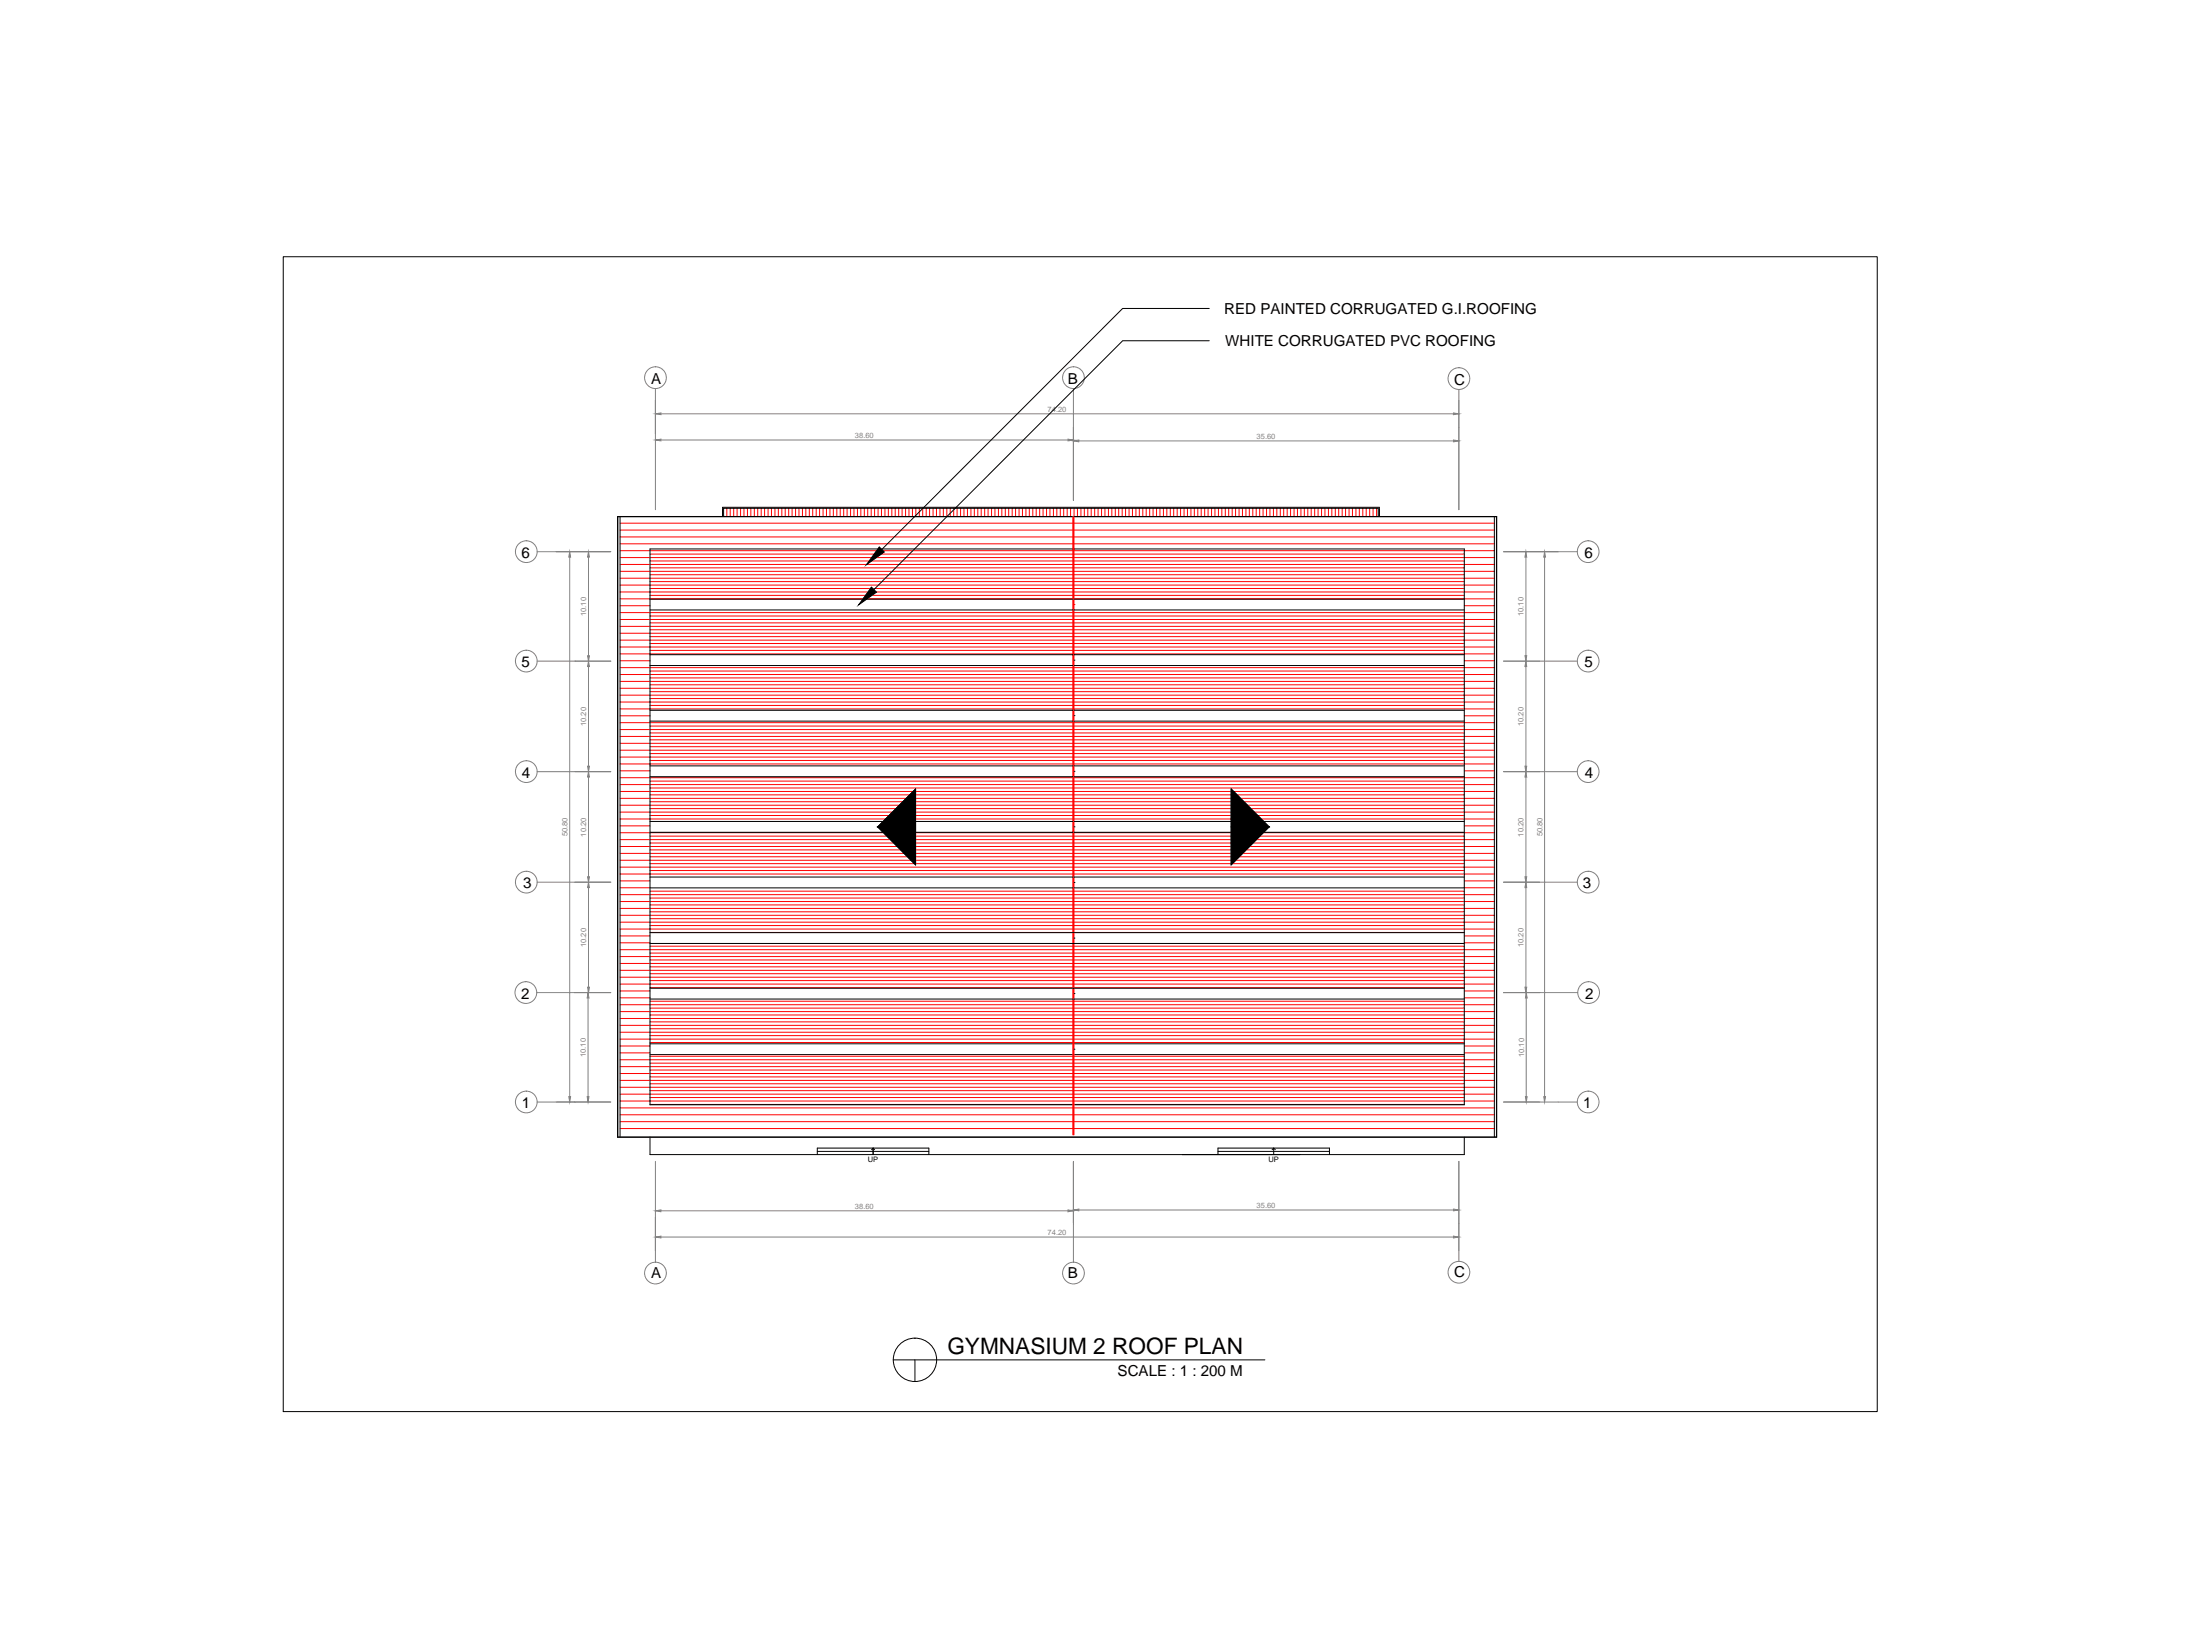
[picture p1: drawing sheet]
<svg xmlns="http://www.w3.org/2000/svg" width="1016mm" height="762mm" viewBox="0 0 1016 762" stroke-linecap="round" stroke-linejoin="round" font-family="sans-serif">
<!-- layer: draft -->
<g fill="none" stroke="#000" stroke-width=".46">
<path d="M285 238h406v287h-406zM286 239v286M334 234h303M334 235v3M334 235h302M637 235v3M690 239v286M300 253h376v257h-376zM300 277h195M496 277h180M300 282h195M496 282h180"/>
<path d="M300 307h195M300 302h195M496 307h180M496 302h180M300 333h195M300 328h195M496 333h180M496 328h180M300 358h195M300 353h195M496 358h180M496 353h180"/>
<path d="M300 379h195M496 379h180M300 384h195M496 384h180M300 410h195M300 405h195M496 410h180M496 405h180M300 435h376M300 430h376M300 456h376M300 461h376"/>
<path d="M300 487h376M300 482h376M285 525v-286h406v286M300 525v8h376v-8M377 533v-3h52v3M377 531h52M403 531v-1v3v-3l1 1M562 533v-3h52v3M562 531h52M588 531v-1v3M588 530l1 1"/>
</g>
<!-- layer: WALL -->
<g fill="none" stroke="#f00" stroke-width=".46">
<path d="M336 235v3M337 235v3M339 235v3M340 235v3M342 235v3M344 235v3M345 235v3M347 235v3M348 235v3M350 235v3M352 235v3M353 235v3"/>
<path d="M355 235v3M356 235v3M358 235v3M359 235v3M361 235v3M363 235v3M364 235v3M366 235v3M367 235v3M369 235v3M371 235v3M372 235v3"/>
<path d="M374 235v3M375 235v3M377 235v3M379 235v3M380 235v3M382 235v3M383 235v3M385 235v3M386 235v3M388 235v3M390 235v3M391 235v3"/>
<path d="M393 235v3M394 235v3M396 235v3M398 235v3M399 235v3M401 235v3M402 235v3M404 235v3M406 235v3M407 235v3M409 235v3M410 235v3"/>
<path d="M412 235v3M413 235v3M415 235v3M417 235v3M418 235v3M420 235v3M421 235v3M423 235v3M425 235v3M426 235v3M428 235v3M429 235v3"/>
<path d="M431 235v3M432 235v3M434 235v3M436 235v3M437 235v3M439 235v3M440 235v3M442 235v3M444 235v3M445 235v3M447 235v3M448 235v3"/>
<path d="M450 235v3M452 235v3M453 235v3M455 235v3M456 235v3M458 235v3M459 235v3M461 235v3M463 235v3M464 235v3M466 235v3M467 235v3"/>
<path d="M469 235v3M471 235v3M472 235v3M474 235v3M475 235v3M477 235v3M479 235v3M480 235v3M482 235v3M483 235v3M485 235v3M486 235v3"/>
<path d="M488 235v3M490 235v3M491 235v3M493 235v3M494 235v3M495 239v285M496 239v285M496 235v289M498 235v3M499 235v3M501 235v3M502 235v3"/>
<path d="M504 235v3M506 235v3M507 235v3M509 235v3M510 235v3M512 235v3M513 235v3M515 235v3M517 235v3M518 235v3M520 235v3M521 235v3"/>
<path d="M523 235v3M525 235v3M526 235v3M528 235v3M529 235v3M531 235v3M533 235v3M534 235v3M536 235v3M537 235v3M539 235v3M540 235v3"/>
<path d="M542 235v3M544 235v3M545 235v3M547 235v3M548 235v3M550 235v3M552 235v3M553 235v3M555 235v3M556 235v3M558 235v3M560 235v3"/>
<path d="M561 235v3M563 235v3M564 235v3M566 235v3M567 235v3M569 235v3M571 235v3M572 235v3M574 235v3M575 235v3M577 235v3M579 235v3"/>
<path d="M580 235v3M582 235v3M583 235v3M585 235v3M586 235v3M588 235v3M590 235v3M591 235v3M593 235v3M594 235v3M596 235v3M598 235v3"/>
<path d="M599 235v3M601 235v3M602 235v3M604 235v3M606 235v3M607 235v3M609 235v3M610 235v3M612 235v3M613 235v3M615 235v3M617 235v3"/>
<path d="M618 235v3M620 235v3M621 235v3M623 235v3M625 235v3M626 235v3M628 235v3M629 235v3M631 235v3M633 235v3M634 235v3M636 235v3"/>
<path d="M286 257h209M286 254h209M286 251h209M286 248h209M286 245h209M286 241h209M300 259h195M300 256h195M496 259h180M496 257h194M496 256h180M496 254h194"/>
<path d="M496 251h194M496 248h194M496 245h194M496 241h194M286 276h209M286 273h209M286 270h209M286 267h209M286 264h209M286 261h209M286 280h14M300 275h195"/>
<path d="M300 272h195M300 268h195M300 265h195M300 262h195M496 279h.1M496 276h194M496 275h180M496 273h194M496 272h180M496 270h194M496 268h180M496 267h194"/>
<path d="M496 265h180M496 264h194M496 262h180M496 261h194M676 280h14M286 299h209M286 295h209M286 292h209M286 289h209M286 286h209M286 283h209M300 297h195"/>
<path d="M300 294h195M300 291h195M300 287h195M300 284h195M496 299h194M496 297h180M496 295h194M496 294h180M496 292h194M496 291h180M496 289h194M496 287h180"/>
<path d="M496 286h194M496 284h180M496 283h194M286 318h209M286 314h209M286 311h209M286 308h209M286 302h209M286 305h14M300 319h195M300 316h195M300 313h195"/>
<path d="M300 310h195M300 300h195M496 319h180M496 318h194M496 316h180M496 314h194M496 313h180M496 311h194M496 310h180M496 308h194M496 302h194M496 300h180"/>
<path d="M676 305h14M286 340h209M286 337h209M286 334h209M286 327h209M286 324h209M286 321h209M286 330h14M300 338h195M300 335h195M300 326h195M300 322h195"/>
<path d="M496 340h194M496 338h180M496 337h194M496 335h180M496 334h194M496 327h194M496 326h180M496 324h194M496 322h180M496 321h194M676 330h14M286 359h209"/>
<path d="M286 353h209M286 349h209M286 346h209M286 343h209M286 356h14M300 351h195M300 348h195M300 345h195M300 341h195M496 359h194M496 353h194M496 351h180"/>
<path d="M496 349h194M496 348h180M496 346h194M496 345h180M496 343h194M496 341h180M676 356h14M286 378h123M286 375h126M286 372h129M286 368h133M286 365h136"/>
<path d="M286 362h209M300 376h111M300 373h114M300 370h117M300 367h120M300 364h195M300 361h195M423 378h72M423 376h72M423 375h72M423 373h72M423 372h72"/>
<path d="M423 370h72M423 368h72M423 367h72M423 365h72M496 378h73M496 376h73M496 375h73M496 373h73M496 372h73M496 370h73M496 368h73M496 367h73"/>
<path d="M496 365h73M496 364h180M496 362h194M496 361h180M570 365h120M571 367h105M573 368h117M575 370h101M576 372h114M578 373h98M579 375h111M581 376h95"/>
<path d="M582 378h108M286 397h135M286 394h132M286 391h128M286 388h125M286 384h122M286 381h14M300 399h122M300 395h119M300 392h116M300 389h113M300 386h110"/>
<path d="M423 399h72M423 397h72M423 395h72M423 394h72M423 392h72M423 391h72M423 389h72M423 388h72M423 386h72M423 384h72M496 399h73M496 397h73"/>
<path d="M496 395h73M496 394h73M496 392h73M496 391h73M496 389h73M496 388h73M496 386h73M496 384h73M569 399h107M571 397h119M572 395h104M574 394h116"/>
<path d="M575 392h101M577 391h113M579 389h97M580 388h110M582 386h94M583 384h107M676 381h14M286 419h209M286 416h209M286 413h209M286 403h209M286 400h209"/>
<path d="M286 410h14M286 407h14M300 418h195M300 414h195M300 411h195M300 402h195M496 419h194M496 418h180M496 416h194M496 414h180M496 413h194M496 411h180"/>
<path d="M496 403h194M496 402h180M496 400h194M676 410h14M676 407h14M286 438h209M286 429h209M286 426h209M286 422h209M286 435h14M286 432h14M300 440h195"/>
<path d="M300 437h195M300 430h195M300 427h195M300 424h195M300 421h195M496 440h180M496 438h194M496 437h180M496 430h180M496 429h194M496 427h180M496 426h194"/>
<path d="M496 424h180M496 422h194M496 421h180M676 435h14M676 432h14M286 454h209M286 451h209M286 448h209M286 445h209M286 441h209M286 457h14M300 456h195"/>
<path d="M300 453h195M300 449h195M300 446h195M300 443h195M496 456h180M496 454h194M496 453h180M496 451h194M496 449h180M496 448h194M496 446h180M496 445h194"/>
<path d="M496 443h180M496 441h194M676 457h14M286 480h209M286 476h209M286 473h209M286 470h209M286 467h209M286 464h209M286 461h14M300 478h195M300 475h195"/>
<path d="M300 472h195M300 468h195M300 465h195M300 462h195M496 480h194M496 478h180M496 476h194M496 475h180M496 473h194M496 472h180M496 470h194M496 468h180"/>
<path d="M496 467h194M496 465h180M496 464h194M496 462h180M676 461h14M286 499h209M286 495h209M286 492h209M286 489h209M286 486h14M286 483h14M300 497h195"/>
<path d="M300 494h195M300 491h195M300 488h195M300 481h195M496 499h194M496 497h180M496 495h194M496 494h180M496 492h194M496 491h180M496 489h194M496 488h180"/>
<path d="M496 481h180M676 486h14M676 483h14M286 508h209M286 505h209M286 502h209M286 518h209M286 515h209M286 511h209M300 510h195M300 507h195M300 503h195"/>
<path d="M300 500h195M496 510h180M496 508h194M496 507h180M496 505h194M496 503h180M496 502h194M496 500h180M496 518h194M496 515h194M496 511h194M286 521h209"/>
<path d="M496 521h194"/>
</g>
<!-- layer: 0 -->
<g fill="none" stroke="#000" stroke-width=".46">
<path d="M131 118h736v534h-736zM334 234v4M334 235v3M636 235v3M637 234v4M412 628h172M423 628v10"/>
<circle cx="423" cy="628" r="10"/>
</g>
<!-- layer: WALL -->
<path d="M558 142h-40l-111 112M558 157h-40l-114 115M496 305h.1M496 330h.1M496 356h.1M569 364l17 18-17 17zM405 382l18-18v35zM496 382h.1M496 407h.1M496 433h.1M496 459h.1M496 484h.1" fill="none" stroke="#000" stroke-width=".46"/>
<g fill="#000" stroke="#000" stroke-width=".46">
<path d="M406 252l2 3-8 6zM402 271l3 2-8 6z"/>
<path d="M423 364l-18 18h18zM405 382h18v17z"/>
<path d="M569 364v18h17zM569 382h17l-17 17z"/>
</g>
<!-- layer: DIM -->
<g fill="none" stroke="#808080" stroke-width=".46">
<path d="M303 179v56M496 179v52M674 180v55M305 191h366M305 203h188M498 203h173M248 255h34M263 257v249M272 257v46M694 255h34M705 257v46M713 257v249"/>
<path d="M248 305h34M272 308v46M694 305h34M705 308v46M248 356h34M272 359v46M694 356h34M705 359v46M248 407h34M272 410v46M694 407h34M705 410v46"/>
<path d="M248 458h34M694 458h35M272 461v45M705 461v45M248 509h34M694 509h34M303 536v47M496 536v47M674 536v46M305 559h188M498 558h173M305 571h366"/>
<circle cx="303" cy="174" r="5"/>
<circle cx="496" cy="174" r="5"/>
<circle cx="674" cy="175" r="5"/>
<circle cx="243" cy="255" r="5"/>
<circle cx="733" cy="255" r="5"/>
<circle cx="243" cy="305" r="5"/>
<circle cx="733" cy="305" r="5"/>
<circle cx="243" cy="356" r="5"/>
<circle cx="733" cy="356" r="5"/>
<circle cx="243" cy="407" r="5"/>
<circle cx="733" cy="407" r="5"/>
<circle cx="243" cy="458" r="5"/>
<circle cx="734" cy="458" r="5"/>
<circle cx="243" cy="509" r="5"/>
<circle cx="733" cy="509" r="5"/>
<circle cx="303" cy="588" r="5"/>
<circle cx="496" cy="588" r="5"/>
<circle cx="674" cy="587" r="5"/>
</g>
<g fill="#808080" stroke="#808080" stroke-width=".46">
<path d="M303 203h2z"/>
<path d="M493 203h3h-3z"/>
<path d="M671 203h3l-3 1z"/>
<path d="M496 203h2v1z"/>
<path d="M671 191h3h-3z"/>
<path d="M303 191h2z"/>
<path d="M704 506h1v3z"/>
<path d="M705 458v3h-1z"/>
<path d="M704 456h1v2z"/>
<path d="M705 407v3h-1z"/>
<path d="M704 405h1v2z"/>
<path d="M705 356v3h-1z"/>
<path d="M704 354h1v2z"/>
<path d="M705 305v3h-1z"/>
<path d="M704 303h1v2z"/>
<path d="M705 255v2h-1z"/>
<path d="M713 506h1l-1 3z"/>
<path d="M713 255l1 2h-1z"/>
<path d="M303 559l2-1v1z"/>
<path d="M493 558l3 1h-3z"/>
<path d="M671 558h3l-3 1z"/>
<path d="M496 558h2v1z"/>
<path d="M671 571h3h-3z"/>
<path d="M303 571h2z"/>
<path d="M271 506h1v3z"/>
<path d="M272 458v3h-1z"/>
<path d="M271 456h1v2z"/>
<path d="M272 407v3h-1z"/>
<path d="M271 405h1v2z"/>
<path d="M272 356v3h-1z"/>
<path d="M271 354h1v2z"/>
<path d="M272 305v3h-1z"/>
<path d="M271 303h1v2z"/>
<path d="M272 255v2h-1z"/>
<path d="M263 506h1l-1 3z"/>
<path d="M263 255l1 2h-1z"/>
</g>
<text font-size="10.5" x="438" y="625">GYMNASIUM 2 ROOF PLAN</text>
<g font-size="7">
<text x="565" y="145">RED PAINTED CORRUGATED G.I.ROOFING</text>
<text x="566" y="160">WHITE CORRUGATED PVC ROOFING</text>
<text x="301" y="177">A</text>
<text x="493" y="177">B</text>
<text x="671" y="178">C</text>
<text x="241" y="258">6</text>
<text x="732" y="258">6</text>
<text x="241" y="308">5</text>
<text x="732" y="308">5</text>
<text x="241" y="359">4</text>
<text x="732" y="359">4</text>
<text x="242" y="410">3</text>
<text x="731" y="410">3</text>
<text x="241" y="461">2</text>
<text x="732" y="461">2</text>
<text x="241" y="512">1</text>
<text x="731" y="512">1</text>
<text x="301" y="590">A</text>
<text x="493" y="590">B</text>
<text x="671" y="589">C</text>
<text x="516" y="635">SCALE : 1 : 200 M</text>
</g>
<g font-size="3.5" fill="#808080">
<text x="484" y="190">74.20</text>
<text x="395" y="202">38.60</text>
<text x="580" y="202">35.60</text>
<text x="271" y="284" transform="rotate(-90 271 284)">10.10</text>
<text x="704" y="284" transform="rotate(-90 704 284)">10.10</text>
<text x="271" y="335" transform="rotate(-90 271 335)">10.20</text>
<text x="704" y="335" transform="rotate(-90 704 335)">10.20</text>
<text x="262" y="386" transform="rotate(-90 262 386)">50.80</text>
<text x="271" y="386" transform="rotate(-90 271 386)">10.20</text>
<text x="704" y="386" transform="rotate(-90 704 386)">10.20</text>
<text x="712" y="386" transform="rotate(-90 712 386)">50.80</text>
<text x="271" y="437" transform="rotate(-90 271 437)">10.20</text>
<text x="704" y="437" transform="rotate(-90 704 437)">10.20</text>
<text x="271" y="488" transform="rotate(-90 271 488)">10.10</text>
<text x="704" y="488" transform="rotate(-90 704 488)">10.10</text>
<text x="395" y="558">38.60</text>
<text x="580" y="557">35.60</text>
<text x="484" y="570">74.20</text>
</g>
<g font-size="3.5">
<text x="401" y="537">UP</text>
<text x="586" y="537">UP</text>
</g>
</svg>
